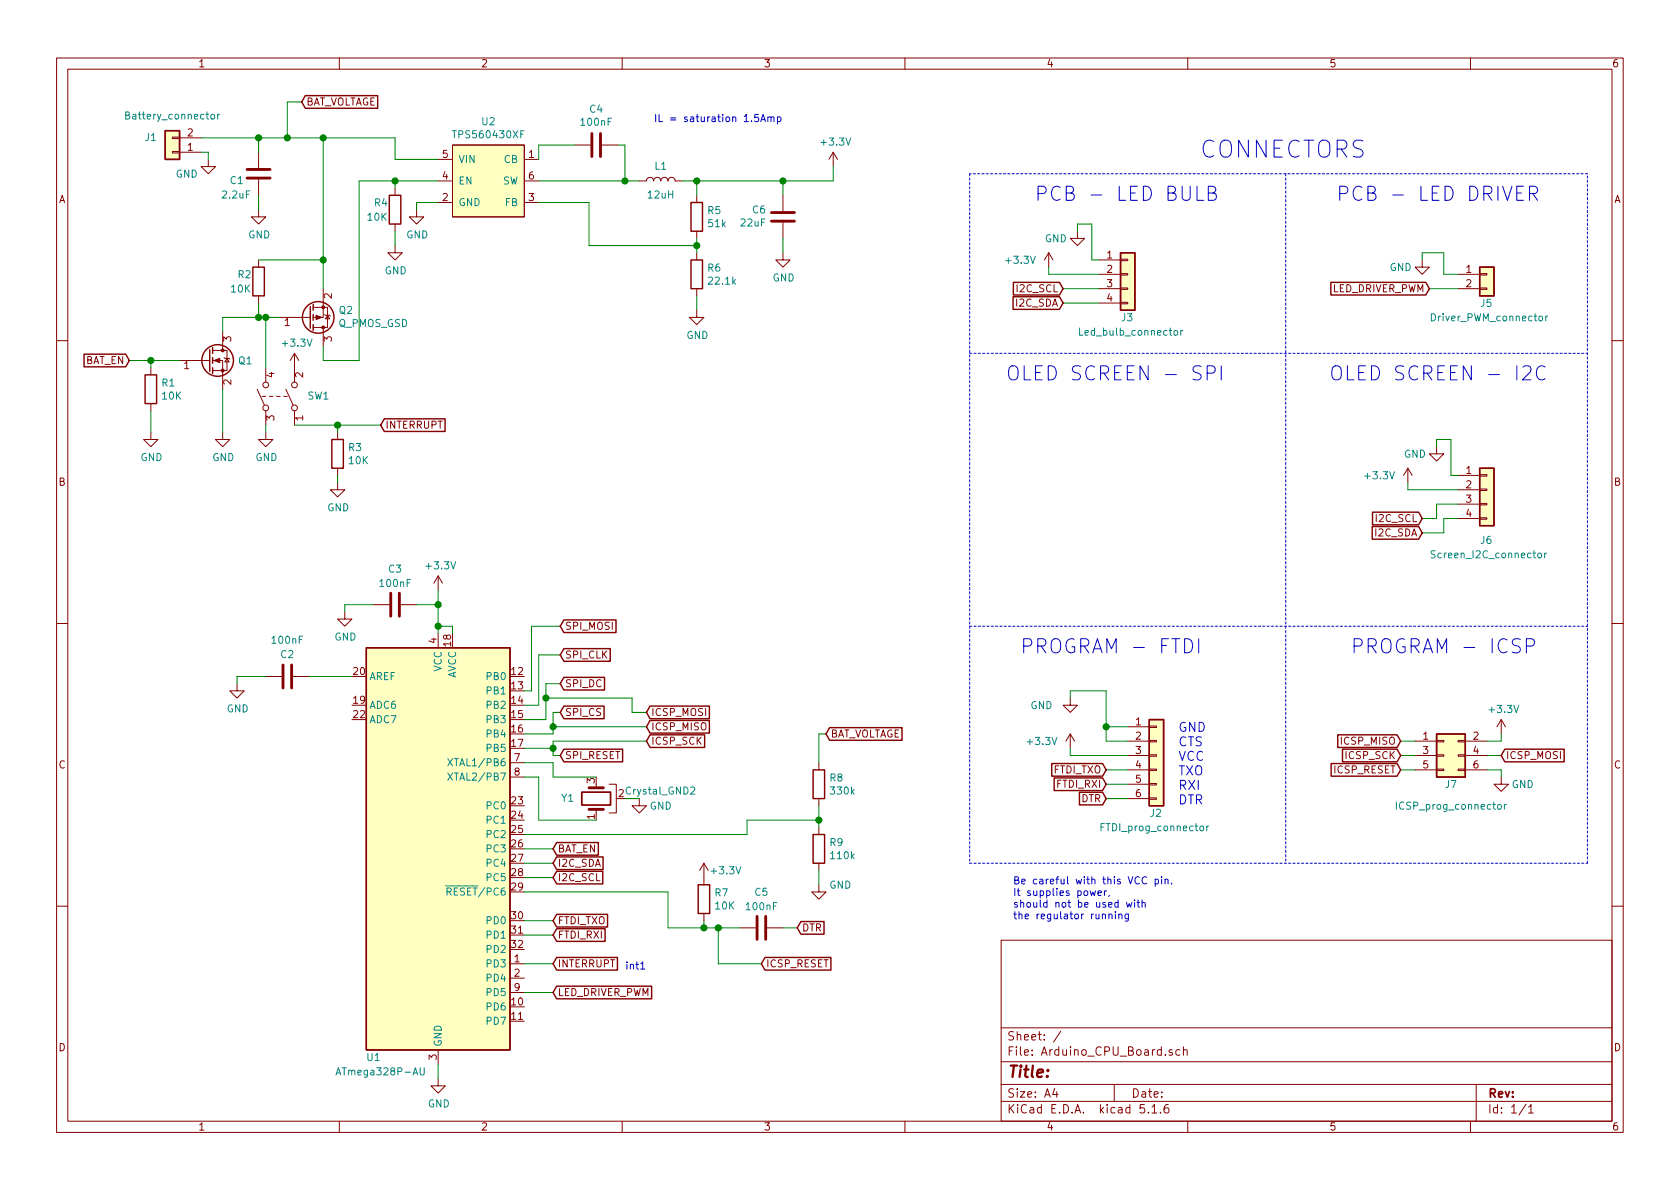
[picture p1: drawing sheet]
EESchema Schematic File Version 4
EELAYER 30 0
EELAYER END
$Descr A4 11693 8268
encoding utf-8
Sheet 1 1
Title ""
Date ""
Rev ""
Comp ""
Comment1 ""
Comment2 ""
Comment3 ""
Comment4 ""
$EndDescr
$Comp
L MCU_Microchip_ATmega:ATmega328P-AU U1
U 1 1
P 3050 5900
F 0 "U1" H 2600 4450 50  0000 C CNN
F 1 "ATmega328P-AU" H 2650 4350 50  0000 C CNN
F 2 "Package_QFP:TQFP-32_7x7mm_P0.8mm" H 3050 5900 50  0001 C CIN
F 3 "http://ww1.microchip.com/downloads/en/DeviceDoc/ATmega328_P%20AVR%20MCU%20with%20picoPower%20Technology%20Data%20Sheet%2040001984A.pdf" H 3050 5900 50  0001 C CNN
F 4 "Microchip Technology / Atmel" H 3050 5900 50  0001 C CNN "Mfr"
F 5 "ATMEGA328P-AU" H 3050 5900 50  0001 C CNN "Mfr #"
F 6 "$2.01" H 3050 5900 50  0001 C CNN "Price"
	1    3050 5900
	1    0    0    -1  
$EndComp
$Comp
L power:GND #PWR014
U 1 1
P 4450 5550
F 0 "#PWR014" H 4450 5300 50  0001 C CNN
F 1 "GND" H 4600 5500 50  0000 C CNN
F 2 "" H 4450 5550 50  0001 C CNN
F 3 "" H 4450 5550 50  0001 C CNN
	1    4450 5550
	1    0    0    -1  
$EndComp
$Comp
L power:+3.3V #PWR012
U 1 1
P 3050 4100
F 0 "#PWR012" H 3050 3950 50  0001 C CNN
F 1 "+3.3V" H 3065 4273 50  0000 C CNN
F 2 "" H 3050 4100 50  0001 C CNN
F 3 "" H 3050 4100 50  0001 C CNN
	1    3050 4100
	1    0    0    -1  
$EndComp
Wire Wire Line
	3050 4100 3050 4200
$Comp
L Device:C C2
U 1 1
P 2000 4700
F 0 "C2" V 2150 4700 50  0000 C CNN
F 1 "100nF" V 2250 4700 50  0000 C CNN
F 2 "Capacitor_SMD:C_1206_3216Metric" H 2038 4550 50  0001 C CNN
F 3 "https://www.mouser.com/datasheet/2/212/KEM_C1002_X7R_SMD-1102033.pdf" H 2000 4700 50  0001 C CNN
F 4 "KEMET" V 2000 4700 50  0001 C CNN "Mfr"
F 5 "C1206C104K5RAC7210" V 2000 4700 50  0001 C CNN "Mfr #"
F 6 "$0.12" V 2000 4700 50  0001 C CNN "Price"
	1    2000 4700
	0    -1   -1   0   
$EndComp
Wire Wire Line
	3150 4400 3150 4350
Wire Wire Line
	3150 4350 3050 4350
Connection ~ 3050 4350
Wire Wire Line
	3050 4350 3050 4400
$Comp
L power:GND #PWR04
U 1 1
P 1650 4750
F 0 "#PWR04" H 1650 4500 50  0001 C CNN
F 1 "GND" H 1655 4577 50  0000 C CNN
F 2 "" H 1650 4750 50  0001 C CNN
F 3 "" H 1650 4750 50  0001 C CNN
	1    1650 4750
	1    0    0    -1  
$EndComp
Wire Wire Line
	1650 4750 1650 4700
Wire Wire Line
	1650 4700 1850 4700
Wire Wire Line
	2150 4700 2450 4700
$Comp
L power:GND #PWR013
U 1 1
P 3050 7500
F 0 "#PWR013" H 3050 7250 50  0001 C CNN
F 1 "GND" H 3055 7327 50  0000 C CNN
F 2 "" H 3050 7500 50  0001 C CNN
F 3 "" H 3050 7500 50  0001 C CNN
	1    3050 7500
	1    0    0    -1  
$EndComp
Wire Wire Line
	3050 7400 3050 7500
$Comp
L Device:C C3
U 1 1
P 2750 4200
F 0 "C3" V 2500 4200 50  0000 C CNN
F 1 "100nF" V 2600 4200 50  0000 C CNN
F 2 "Capacitor_SMD:C_1206_3216Metric" H 2788 4050 50  0001 C CNN
F 3 "https://www.mouser.com/datasheet/2/212/KEM_C1002_X7R_SMD-1102033.pdf" H 2750 4200 50  0001 C CNN
F 4 "KEMET" V 2750 4200 50  0001 C CNN "Mfr"
F 5 "C1206C104K5RAC7210" V 2750 4200 50  0001 C CNN "Mfr #"
F 6 "$0.12" V 2750 4200 50  0001 C CNN "Price"
	1    2750 4200
	0    1    1    0   
$EndComp
$Comp
L power:GND #PWR09
U 1 1
P 2400 4250
F 0 "#PWR09" H 2400 4000 50  0001 C CNN
F 1 "GND" H 2405 4077 50  0000 C CNN
F 2 "" H 2400 4250 50  0001 C CNN
F 3 "" H 2400 4250 50  0001 C CNN
	1    2400 4250
	1    0    0    -1  
$EndComp
Wire Wire Line
	2400 4250 2400 4200
Wire Wire Line
	2400 4200 2600 4200
Wire Wire Line
	2900 4200 3050 4200
Connection ~ 3050 4200
Wire Wire Line
	3050 4200 3050 4350
Wire Wire Line
	4350 5550 4450 5550
Text GLabel 3850 6000 2    50   Input ~ 0
I2C_SDA
Text GLabel 3850 6100 2    50   Input ~ 0
I2C_SCL
Wire Wire Line
	3650 6000 3850 6000
Wire Wire Line
	3650 6100 3850 6100
$Comp
L Connector_Generic:Conn_01x04 J3
U 1 1
P 7850 1900
F 0 "J3" H 7800 1600 50  0000 L CNN
F 1 "Led_bulb_connector" H 7500 1500 50  0000 L CNN
F 2 "Connector_PinHeader_2.54mm:PinHeader_1x04_P2.54mm_Vertical" H 7850 1900 50  0001 C CNN
F 3 "~" H 7850 1900 50  0001 C CNN
	1    7850 1900
	1    0    0    -1  
$EndComp
Text GLabel 7400 2100 0    50   Input ~ 0
I2C_SDA
Text GLabel 7400 2000 0    50   Input ~ 0
I2C_SCL
$Comp
L power:GND #PWR024
U 1 1
P 7500 1600
F 0 "#PWR024" H 7500 1350 50  0001 C CNN
F 1 "GND" H 7350 1550 50  0000 C CNN
F 2 "" H 7500 1600 50  0001 C CNN
F 3 "" H 7500 1600 50  0001 C CNN
	1    7500 1600
	1    0    0    -1  
$EndComp
$Comp
L power:+3.3V #PWR022
U 1 1
P 7300 1850
F 0 "#PWR022" H 7300 1700 50  0001 C CNN
F 1 "+3.3V" H 7100 1900 50  0000 C CNN
F 2 "" H 7300 1850 50  0001 C CNN
F 3 "" H 7300 1850 50  0001 C CNN
	1    7300 1850
	1    0    0    -1  
$EndComp
Wire Wire Line
	7300 1850 7300 1900
Wire Wire Line
	7300 1900 7650 1900
Wire Wire Line
	7500 1600 7500 1550
Wire Wire Line
	7500 1550 7600 1550
Wire Wire Line
	7600 1550 7600 1800
Wire Wire Line
	7600 1800 7650 1800
$Comp
L Connector_Generic:Conn_01x04 J6
U 1 1
P 10350 3400
F 0 "J6" H 10300 3050 50  0000 L CNN
F 1 "Screen_I2C_connector" H 9950 2950 50  0000 L CNN
F 2 "Connector_PinHeader_2.54mm:PinHeader_1x04_P2.54mm_Vertical" H 10350 3400 50  0001 C CNN
F 3 "~" H 10350 3400 50  0001 C CNN
	1    10350 3400
	1    0    0    -1  
$EndComp
Text GLabel 9900 3700 0    50   Input ~ 0
I2C_SDA
Text GLabel 9900 3600 0    50   Input ~ 0
I2C_SCL
$Comp
L power:GND #PWR028
U 1 1
P 10000 3100
F 0 "#PWR028" H 10000 2850 50  0001 C CNN
F 1 "GND" H 9850 3050 50  0000 C CNN
F 2 "" H 10000 3100 50  0001 C CNN
F 3 "" H 10000 3100 50  0001 C CNN
	1    10000 3100
	1    0    0    -1  
$EndComp
$Comp
L power:+3.3V #PWR026
U 1 1
P 9800 3350
F 0 "#PWR026" H 9800 3200 50  0001 C CNN
F 1 "+3.3V" H 9600 3400 50  0000 C CNN
F 2 "" H 9800 3350 50  0001 C CNN
F 3 "" H 9800 3350 50  0001 C CNN
	1    9800 3350
	1    0    0    -1  
$EndComp
Wire Wire Line
	9900 3600 10000 3600
Wire Wire Line
	10000 3600 10000 3500
Wire Wire Line
	10000 3500 10150 3500
Wire Wire Line
	9900 3700 10050 3700
Wire Wire Line
	10050 3700 10050 3600
Wire Wire Line
	10050 3600 10150 3600
Wire Wire Line
	9800 3350 9800 3400
Wire Wire Line
	9800 3400 10150 3400
Wire Wire Line
	10000 3100 10000 3050
Wire Wire Line
	10000 3050 10100 3050
Wire Wire Line
	10100 3050 10100 3300
Wire Wire Line
	10100 3300 10150 3300
Text GLabel 3900 4350 2    50   Input ~ 0
SPI_MOSI
Text GLabel 3900 4550 2    50   Input ~ 0
SPI_CLK
Text GLabel 3900 4750 2    50   Input ~ 0
SPI_DC
Text GLabel 3900 5250 2    50   Input ~ 0
SPI_RESET
Text GLabel 3900 4950 2    50   Input ~ 0
SPI_CS
Wire Wire Line
	3650 4800 3700 4800
Wire Wire Line
	3650 4900 3750 4900
Wire Wire Line
	3650 5000 3800 5000
Wire Wire Line
	3650 5100 3850 5100
Text GLabel 3850 6700 2    50   Input ~ 0
INTERRUPT
Wire Wire Line
	3850 6700 3650 6700
Text Notes 4350 6750 0    50   ~ 0
int1\n
$Comp
L Connector_Generic:Conn_01x02 J5
U 1 1
P 10350 1900
F 0 "J5" H 10300 1700 50  0000 L CNN
F 1 "Driver_PWM_connector" H 9950 1600 50  0000 L CNN
F 2 "Connector_PinHeader_2.54mm:PinHeader_1x02_P2.54mm_Vertical" H 10350 1900 50  0001 C CNN
F 3 "~" H 10350 1900 50  0001 C CNN
	1    10350 1900
	1    0    0    -1  
$EndComp
$Comp
L power:GND #PWR027
U 1 1
P 9900 1800
F 0 "#PWR027" H 9900 1550 50  0001 C CNN
F 1 "GND" H 9750 1750 50  0000 C CNN
F 2 "" H 9900 1800 50  0001 C CNN
F 3 "" H 9900 1800 50  0001 C CNN
	1    9900 1800
	1    0    0    -1  
$EndComp
Wire Wire Line
	9900 1800 9900 1750
Wire Wire Line
	9900 1750 10050 1750
Wire Wire Line
	10050 1750 10050 1900
Wire Wire Line
	10050 1900 10150 1900
Text GLabel 9950 2000 0    50   Input ~ 0
LED_DRIVER_PWM
Wire Wire Line
	9950 2000 10150 2000
Text GLabel 3850 6900 2    50   Input ~ 0
LED_DRIVER_PWM
Wire Wire Line
	3850 6900 3650 6900
$Comp
L Connector_Generic:Conn_01x06 J2
U 1 1
P 8050 5250
F 0 "J2" H 8000 4850 50  0000 L CNN
F 1 "FTDI_prog_connector" H 7650 4750 50  0000 L CNN
F 2 "Connector_PinHeader_2.54mm:PinHeader_1x06_P2.54mm_Vertical" H 8050 5250 50  0001 C CNN
F 3 "~" H 8050 5250 50  0001 C CNN
	1    8050 5250
	1    0    0    -1  
$EndComp
$Comp
L power:GND #PWR020
U 1 1
P 7450 4850
F 0 "#PWR020" H 7450 4600 50  0001 C CNN
F 1 "GND" H 7250 4800 50  0000 C CNN
F 2 "" H 7450 4850 50  0001 C CNN
F 3 "" H 7450 4850 50  0001 C CNN
	1    7450 4850
	1    0    0    -1  
$EndComp
Wire Wire Line
	7450 4850 7450 4800
Wire Wire Line
	7450 4800 7700 4800
Wire Wire Line
	7700 4800 7700 5050
Wire Wire Line
	7700 5050 7850 5050
Wire Wire Line
	7850 5150 7700 5150
Wire Wire Line
	7700 5150 7700 5050
Connection ~ 7700 5050
$Comp
L power:+3.3V #PWR021
U 1 1
P 7450 5200
F 0 "#PWR021" H 7450 5050 50  0001 C CNN
F 1 "+3.3V" H 7250 5250 50  0000 C CNN
F 2 "" H 7450 5200 50  0001 C CNN
F 3 "" H 7450 5200 50  0001 C CNN
	1    7450 5200
	1    0    0    -1  
$EndComp
Wire Wire Line
	7450 5200 7450 5250
Wire Wire Line
	7450 5250 7850 5250
Text GLabel 7700 5550 0    50   Input ~ 0
DTR
Text GLabel 7700 5350 0    50   Input ~ 0
FTDI_TXO
Text GLabel 7700 5450 0    50   Input ~ 0
FTDI_RXI
Wire Wire Line
	7700 5350 7850 5350
Wire Wire Line
	7700 5450 7850 5450
Wire Wire Line
	7700 5550 7850 5550
Text Notes 8200 5600 0    63   ~ 0
GND\nCTS\nVCC\nTXO\nRXI\nDTR
Text GLabel 3850 6400 2    50   Input ~ 0
FTDI_TXO
Wire Wire Line
	3650 6400 3850 6400
Text GLabel 3850 6500 2    50   Input ~ 0
FTDI_RXI
Wire Wire Line
	3850 6500 3650 6500
Text Notes 7050 6400 0    50   ~ 0
Be careful with this VCC pin. \nIt supplies power, \nshould not be used with\nthe regulator running
$Comp
L Connector_Generic:Conn_02x03_Odd_Even J7
U 1 1
P 10050 5250
F 0 "J7" H 10100 5050 50  0000 C CNN
F 1 "ICSP_prog_connector" H 10100 4900 50  0000 C CNN
F 2 "Connector_PinHeader_2.54mm:PinHeader_2x03_P2.54mm_Vertical" H 10050 5250 50  0001 C CNN
F 3 "~" H 10050 5250 50  0001 C CNN
	1    10050 5250
	1    0    0    -1  
$EndComp
Wire Wire Line
	7400 2000 7650 2000
Wire Wire Line
	7400 2100 7650 2100
$Comp
L power:+3.3V #PWR029
U 1 1
P 10450 5100
F 0 "#PWR029" H 10450 4950 50  0001 C CNN
F 1 "+3.3V" H 10465 5273 50  0000 C CNN
F 2 "" H 10450 5100 50  0001 C CNN
F 3 "" H 10450 5100 50  0001 C CNN
	1    10450 5100
	1    0    0    -1  
$EndComp
$Comp
L power:GND #PWR030
U 1 1
P 10450 5400
F 0 "#PWR030" H 10450 5150 50  0001 C CNN
F 1 "GND" H 10600 5350 50  0000 C CNN
F 2 "" H 10450 5400 50  0001 C CNN
F 3 "" H 10450 5400 50  0001 C CNN
	1    10450 5400
	1    0    0    -1  
$EndComp
Wire Wire Line
	10350 5150 10450 5150
Wire Wire Line
	10450 5150 10450 5100
Wire Wire Line
	10350 5350 10450 5350
Wire Wire Line
	10450 5350 10450 5400
Text GLabel 9750 5350 0    50   Input ~ 0
ICSP_RESET
Wire Wire Line
	9750 5350 9850 5350
Text GLabel 9750 5150 0    50   Input ~ 0
ICSP_MISO
Wire Wire Line
	9750 5150 9850 5150
Wire Wire Line
	3850 4950 3900 4950
Wire Wire Line
	3800 5000 3800 4850
Wire Wire Line
	3800 4750 3900 4750
Wire Wire Line
	3700 4800 3700 4350
Wire Wire Line
	3700 4350 3900 4350
Wire Wire Line
	3750 4550 3900 4550
Wire Wire Line
	3750 4550 3750 4900
Text GLabel 4500 5050 2    50   Input ~ 0
ICSP_MISO
Wire Wire Line
	3850 4950 3850 5050
Wire Wire Line
	4500 5050 3850 5050
Connection ~ 3850 5050
Wire Wire Line
	3850 5050 3850 5100
Text GLabel 9750 5250 0    50   Input ~ 0
ICSP_SCK
Wire Wire Line
	9750 5250 9850 5250
Text GLabel 4500 5150 2    50   Input ~ 0
ICSP_SCK
Wire Wire Line
	3650 5400 3750 5400
Wire Wire Line
	3750 5400 3750 5700
Wire Wire Line
	3750 5700 4150 5700
$Comp
L Device:Crystal_GND2 Y1
U 1 1
P 4150 5550
F 0 "Y1" V 4150 5700 50  0000 L CNN
F 1 "Crystal_GND2" V 4200 4850 50  0000 L CNN
F 2 "Crystal:Resonator_SMD_muRata_CSTxExxV-3Pin_3.0x1.1mm" H 4150 5550 50  0001 C CNN
F 3 "https://www.mouser.com/datasheet/2/281/murata_04192018_CSTN_CeramResonCERAL-1323383.pdf" H 4150 5550 50  0001 C CNN
F 4 "Murata Electronics" V 4150 5550 50  0001 C CNN "Mfr"
F 5 "CSTNE12M0G550000R0" V 4150 5550 50  0001 C CNN "Mfr #"
F 6 "$0.30" V 4150 5550 50  0001 C CNN "Price"
	1    4150 5550
	0    -1   -1   0   
$EndComp
Wire Wire Line
	3650 5300 3850 5300
Wire Wire Line
	3850 5300 3850 5400
Wire Wire Line
	3850 5400 4150 5400
Wire Wire Line
	3650 5200 3850 5200
Wire Wire Line
	3850 5200 3850 5250
Wire Wire Line
	3850 5250 3900 5250
Wire Wire Line
	4500 5150 3850 5150
Wire Wire Line
	3850 5150 3850 5200
Connection ~ 3850 5200
Text GLabel 10450 5250 2    50   Input ~ 0
ICSP_MOSI
Wire Wire Line
	10450 5250 10350 5250
Text GLabel 4500 4950 2    50   Input ~ 0
ICSP_MOSI
Wire Wire Line
	4400 4950 4400 4850
Wire Wire Line
	4400 4850 3800 4850
Wire Wire Line
	4400 4950 4500 4950
Connection ~ 3800 4850
Wire Wire Line
	3800 4850 3800 4750
$Comp
L power:GND #PWR011
U 1 1
P 2900 1450
F 0 "#PWR011" H 2900 1200 50  0001 C CNN
F 1 "GND" H 2905 1277 50  0000 C CNN
F 2 "" H 2900 1450 50  0001 C CNN
F 3 "" H 2900 1450 50  0001 C CNN
	1    2900 1450
	1    0    0    -1  
$EndComp
$Comp
L Device:C C1
U 1 1
P 1800 1200
F 0 "C1" H 1700 1250 50  0000 R CNN
F 1 "2.2uF" H 1750 1350 50  0000 R CNN
F 2 "Capacitor_SMD:C_1206_3216Metric" H 1838 1050 50  0001 C CNN
F 3 "https://product.tdk.com/info/en/catalog/datasheets/mlcc_commercial_general_en.pdf?ref_disty=mouser" H 1800 1200 50  0001 C CNN
F 4 "TDK" H 1800 1200 50  0001 C CNN "Mfr"
F 5 "C3216X7R1E225K160AA" H 1800 1200 50  0001 C CNN "Mfr #"
F 6 "$0.24" H 1800 1200 50  0001 C CNN "Price"
	1    1800 1200
	1    0    0    1   
$EndComp
$Comp
L TPS560430:TPS560430XF U2
U 1 1
P 3400 1250
F 0 "U2" H 3400 1665 50  0000 C CNN
F 1 "TPS560430XF" H 3400 1574 50  0000 C CNN
F 2 "Package_TO_SOT_SMD:SOT-23-6" H 3400 750 50  0001 C CNN
F 3 "https://www.ti.com/lit/ds/symlink/tps560430.pdf" H 3400 1250 50  0001 C CNN
F 4 "Texas Instruments" H 3400 1250 50  0001 C CNN "Mfr"
F 5 "TPS560430XFDBVR" H 3400 1250 50  0001 C CNN "Mfr #"
F 6 "$1.19" H 3400 1250 50  0001 C CNN "Price"
	1    3400 1250
	1    0    0    -1  
$EndComp
Wire Wire Line
	2900 1450 2900 1400
Wire Wire Line
	2900 1400 3050 1400
$Comp
L Device:C C4
U 1 1
P 4150 1000
F 0 "C4" V 3898 1000 50  0000 C CNN
F 1 "100nF" V 3989 1000 50  0000 C CNN
F 2 "Capacitor_SMD:C_1206_3216Metric" H 4188 850 50  0001 C CNN
F 3 "https://www.mouser.com/datasheet/2/212/KEM_C1002_X7R_SMD-1102033.pdf" H 4150 1000 50  0001 C CNN
F 4 "KEMET" V 4150 1000 50  0001 C CNN "Mfr"
F 5 "C1206C104K5RAC7210" V 4150 1000 50  0001 C CNN "Mfr #"
F 6 "$0.12" V 4150 1000 50  0001 C CNN "Price"
	1    4150 1000
	0    -1   1    0   
$EndComp
$Comp
L Device:L L1
U 1 1
P 4600 1250
F 0 "L1" V 4700 1250 50  0000 C CNN
F 1 "12uH" V 4500 1250 50  0000 C CNN
F 2 "Bourns-SRN5020TA:L_Bourns_SRN5020TA" H 4600 1250 50  0001 C CNN
F 3 "https://www.mouser.com/datasheet/2/54/bourns_09242018_SRN5020TA_datasheet-1483446.pdf" H 4600 1250 50  0001 C CNN
F 4 "Bourns" V 4600 1250 50  0001 C CNN "Mfr"
F 5 "SRN5020TA-120M" V 4600 1250 50  0001 C CNN "Mfr #"
F 6 "$0.36" V 4600 1250 50  0001 C CNN "Price"
	1    4600 1250
	0    -1   -1   0   
$EndComp
$Comp
L Device:R R5
U 1 1
P 4850 1500
F 0 "R5" H 4920 1546 50  0000 L CNN
F 1 "51k" H 4920 1455 50  0000 L CNN
F 2 "Resistor_SMD:R_1206_3216Metric" V 4780 1500 50  0001 C CNN
F 3 "https://www.mouser.com/datasheet/2/427/crcwce3-1762584.pdf" H 4850 1500 50  0001 C CNN
F 4 "Vishay / Dale" H 4850 1500 50  0001 C CNN "Mfr"
F 5 "CRCW120651K0FKEAC" H 4850 1500 50  0001 C CNN "Mfr #"
F 6 "$0.10" H 4850 1500 50  0001 C CNN "Price"
	1    4850 1500
	1    0    0    -1  
$EndComp
$Comp
L Device:R R6
U 1 1
P 4850 1900
F 0 "R6" H 4920 1946 50  0000 L CNN
F 1 "22.1k" H 4920 1855 50  0000 L CNN
F 2 "Resistor_SMD:R_1206_3216Metric" V 4780 1900 50  0001 C CNN
F 3 "https://www.mouser.com/datasheet/2/427/crcwce3-1762584.pdf" H 4850 1900 50  0001 C CNN
F 4 "Vishay / Dale" H 4850 1900 50  0001 C CNN "Mfr"
F 5 "CRCW120622K1FKEAC" H 4850 1900 50  0001 C CNN "Mfr #"
F 6 "$0.10" H 4850 1900 50  0001 C CNN "Price"
	1    4850 1900
	1    0    0    -1  
$EndComp
$Comp
L Device:C C6
U 1 1
P 5450 1500
F 0 "C6" H 5336 1454 50  0000 R CNN
F 1 "22uF" H 5336 1545 50  0000 R CNN
F 2 "Capacitor_SMD:C_1206_3216Metric" H 5488 1350 50  0001 C CNN
F 3 "https://www.mouser.com/datasheet/2/281/GRT31CC81C226ME01-01-1065052.pdf" H 5450 1500 50  0001 C CNN
F 4 "Murata Electronics" H 5450 1500 50  0001 C CNN "Mfr"
F 5 "GRT31CC81C226ME01L" H 5450 1500 50  0001 C CNN "Mfr #"
F 6 "$0.57" H 5450 1500 50  0001 C CNN "Price"
	1    5450 1500
	1    0    0    1   
$EndComp
$Comp
L Connector_Generic:Conn_01x02 J1
U 1 1
P 1200 1050
F 0 "J1" H 1350 950 50  0000 C CNN
F 1 "Battery_connector" H 1200 800 50  0000 C CNN
F 2 "Connector_PinHeader_2.54mm:PinHeader_2x01_P2.54mm_Vertical" H 1200 1050 50  0001 C CNN
F 3 "~" H 1200 1050 50  0001 C CNN
	1    1200 1050
	-1   0    0    1   
$EndComp
$Comp
L power:GND #PWR02
U 1 1
P 1450 1100
F 0 "#PWR02" H 1450 850 50  0001 C CNN
F 1 "GND" H 1300 1000 50  0000 C CNN
F 2 "" H 1450 1100 50  0001 C CNN
F 3 "" H 1450 1100 50  0001 C CNN
	1    1450 1100
	1    0    0    -1  
$EndComp
Wire Wire Line
	1450 1100 1450 1050
Wire Wire Line
	1450 1050 1400 1050
$Comp
L power:GND #PWR05
U 1 1
P 1800 1450
F 0 "#PWR05" H 1800 1200 50  0001 C CNN
F 1 "GND" H 1805 1277 50  0000 C CNN
F 2 "" H 1800 1450 50  0001 C CNN
F 3 "" H 1800 1450 50  0001 C CNN
	1    1800 1450
	1    0    0    -1  
$EndComp
Wire Wire Line
	1800 1350 1800 1450
Wire Wire Line
	1400 950  1800 950 
Wire Wire Line
	2750 950  2750 1100
Wire Wire Line
	2750 1100 3050 1100
Wire Wire Line
	1800 1050 1800 950 
Wire Wire Line
	3750 1100 3750 1000
Wire Wire Line
	3750 1000 4000 1000
Wire Wire Line
	3750 1250 4350 1250
Wire Wire Line
	4300 1000 4350 1000
Wire Wire Line
	4350 1000 4350 1250
Connection ~ 4350 1250
Wire Wire Line
	4350 1250 4450 1250
$Comp
L power:GND #PWR015
U 1 1
P 4850 2150
F 0 "#PWR015" H 4850 1900 50  0001 C CNN
F 1 "GND" H 4855 1977 50  0000 C CNN
F 2 "" H 4850 2150 50  0001 C CNN
F 3 "" H 4850 2150 50  0001 C CNN
	1    4850 2150
	1    0    0    -1  
$EndComp
Wire Wire Line
	4850 1650 4850 1700
Wire Wire Line
	4850 2050 4850 2150
Wire Wire Line
	4750 1250 4850 1250
Wire Wire Line
	4850 1250 4850 1350
Wire Wire Line
	4850 1700 4100 1700
Wire Wire Line
	4100 1700 4100 1400
Wire Wire Line
	4100 1400 3750 1400
Connection ~ 4850 1700
Wire Wire Line
	4850 1700 4850 1750
Wire Wire Line
	4850 1250 5450 1250
Wire Wire Line
	5450 1250 5450 1350
Connection ~ 4850 1250
$Comp
L power:GND #PWR017
U 1 1
P 5450 1750
F 0 "#PWR017" H 5450 1500 50  0001 C CNN
F 1 "GND" H 5455 1577 50  0000 C CNN
F 2 "" H 5450 1750 50  0001 C CNN
F 3 "" H 5450 1750 50  0001 C CNN
	1    5450 1750
	1    0    0    -1  
$EndComp
Wire Wire Line
	5450 1650 5450 1750
$Comp
L power:+3.3V #PWR019
U 1 1
P 5800 1150
F 0 "#PWR019" H 5800 1000 50  0001 C CNN
F 1 "+3.3V" H 5815 1323 50  0000 C CNN
F 2 "" H 5800 1150 50  0001 C CNN
F 3 "" H 5800 1150 50  0001 C CNN
	1    5800 1150
	1    0    0    -1  
$EndComp
Wire Wire Line
	5800 1150 5800 1250
Wire Wire Line
	5800 1250 5450 1250
Connection ~ 5450 1250
Text GLabel 900  2500 0    50   Input ~ 0
BAT_EN
Text Notes 4550 850  0    50   ~ 0
IL = saturation 1.5Amp
Wire Wire Line
	1550 2300 1550 2200
Wire Wire Line
	1550 2200 1800 2200
$Comp
L Device:R R2
U 1 1
P 1800 1950
F 0 "R2" H 1650 2000 50  0000 L CNN
F 1 "10K" H 1600 1900 50  0000 L CNN
F 2 "Resistor_SMD:R_1206_3216Metric" V 1730 1950 50  0001 C CNN
F 3 "https://www.mouser.fr/datasheet/2/427/crcwce3-1762584.pdf" H 1800 1950 50  0001 C CNN
F 4 "Vishay / Dale" H 1800 1950 50  0001 C CNN "Mfr"
F 5 "CRCW120610K0JNEAC" H 1800 1950 50  0001 C CNN "Mfr #"
F 6 "$0.10" H 1800 1950 50  0001 C CNN "Price"
	1    1800 1950
	1    0    0    -1  
$EndComp
$Comp
L Device:R R1
U 1 1
P 1050 2700
F 0 "R1" H 1120 2746 50  0000 L CNN
F 1 "10K" H 1120 2655 50  0000 L CNN
F 2 "Resistor_SMD:R_1206_3216Metric" V 980 2700 50  0001 C CNN
F 3 "https://www.mouser.fr/datasheet/2/427/crcwce3-1762584.pdf" H 1050 2700 50  0001 C CNN
F 4 "Vishay / Dale" H 1050 2700 50  0001 C CNN "Mfr"
F 5 "CRCW120610K0JNEAC" H 1050 2700 50  0001 C CNN "Mfr #"
F 6 "$0.10" H 1050 2700 50  0001 C CNN "Price"
	1    1050 2700
	1    0    0    -1  
$EndComp
$Comp
L Switch:SW_DPST SW1
U 1 1
P 1950 2750
F 0 "SW1" V 1950 2562 50  0000 R CNN
F 1 "SW_DPST" V 1905 2562 50  0001 R CNN
F 2 "Connector_PinHeader_2.54mm:PinHeader_2x02_P2.54mm_Vertical" H 1950 2750 50  0001 C CNN
F 3 "~" H 1950 2750 50  0001 C CNN
	1    1950 2750
	0    -1   -1   0   
$EndComp
Text GLabel 3850 5900 2    50   Input ~ 0
BAT_EN
Wire Wire Line
	1800 950  2000 950 
Connection ~ 1800 950 
Wire Wire Line
	2250 2000 2250 1800
Connection ~ 2250 950 
Wire Wire Line
	2250 950  2750 950 
Wire Wire Line
	2250 2500 2500 2500
Wire Wire Line
	2500 1250 2750 1250
Wire Wire Line
	2250 2500 2250 2400
Wire Wire Line
	2500 1250 2500 2500
Wire Wire Line
	1800 2100 1800 2200
Connection ~ 1800 2200
Wire Wire Line
	1800 2200 1850 2200
Wire Wire Line
	1800 1800 2250 1800
Connection ~ 2250 1800
Wire Wire Line
	2250 1800 2250 950 
Wire Wire Line
	1850 2550 1850 2200
Connection ~ 1850 2200
Wire Wire Line
	1850 2200 1950 2200
$Comp
L power:GND #PWR06
U 1 1
P 1850 3000
F 0 "#PWR06" H 1850 2750 50  0001 C CNN
F 1 "GND" H 1855 2827 50  0000 C CNN
F 2 "" H 1850 3000 50  0001 C CNN
F 3 "" H 1850 3000 50  0001 C CNN
	1    1850 3000
	1    0    0    -1  
$EndComp
Wire Wire Line
	1850 2950 1850 3000
Wire Wire Line
	1050 2550 1050 2500
Wire Wire Line
	1050 2500 1250 2500
$Comp
L power:GND #PWR03
U 1 1
P 1550 3000
F 0 "#PWR03" H 1550 2750 50  0001 C CNN
F 1 "GND" H 1555 2827 50  0000 C CNN
F 2 "" H 1550 3000 50  0001 C CNN
F 3 "" H 1550 3000 50  0001 C CNN
	1    1550 3000
	1    0    0    -1  
$EndComp
Wire Wire Line
	1550 3000 1550 2700
$Comp
L power:GND #PWR01
U 1 1
P 1050 3000
F 0 "#PWR01" H 1050 2750 50  0001 C CNN
F 1 "GND" H 1055 2827 50  0000 C CNN
F 2 "" H 1050 3000 50  0001 C CNN
F 3 "" H 1050 3000 50  0001 C CNN
	1    1050 3000
	1    0    0    -1  
$EndComp
Wire Wire Line
	1050 2850 1050 3000
Wire Wire Line
	900  2500 1050 2500
Connection ~ 1050 2500
$Comp
L Device:R R4
U 1 1
P 2750 1450
F 0 "R4" H 2600 1500 50  0000 L CNN
F 1 "10K" H 2550 1400 50  0000 L CNN
F 2 "Resistor_SMD:R_1206_3216Metric" V 2680 1450 50  0001 C CNN
F 3 "https://www.mouser.fr/datasheet/2/427/crcwce3-1762584.pdf" H 2750 1450 50  0001 C CNN
F 4 "Vishay / Dale" H 2750 1450 50  0001 C CNN "Mfr"
F 5 "CRCW120610K0JNEAC" H 2750 1450 50  0001 C CNN "Mfr #"
F 6 "$0.10" H 2750 1450 50  0001 C CNN "Price"
	1    2750 1450
	1    0    0    -1  
$EndComp
Wire Wire Line
	2750 1300 2750 1250
Connection ~ 2750 1250
Wire Wire Line
	2750 1250 3050 1250
$Comp
L power:GND #PWR010
U 1 1
P 2750 1700
F 0 "#PWR010" H 2750 1450 50  0001 C CNN
F 1 "GND" H 2755 1527 50  0000 C CNN
F 2 "" H 2750 1700 50  0001 C CNN
F 3 "" H 2750 1700 50  0001 C CNN
	1    2750 1700
	1    0    0    -1  
$EndComp
Wire Wire Line
	2750 1600 2750 1700
$Comp
L Device:R R3
U 1 1
P 2350 3150
F 0 "R3" H 2420 3196 50  0000 L CNN
F 1 "10K" H 2420 3105 50  0000 L CNN
F 2 "Resistor_SMD:R_1206_3216Metric" V 2280 3150 50  0001 C CNN
F 3 "https://www.mouser.fr/datasheet/2/427/crcwce3-1762584.pdf" H 2350 3150 50  0001 C CNN
F 4 "Vishay / Dale" H 2350 3150 50  0001 C CNN "Mfr"
F 5 "CRCW120610K0JNEAC" H 2350 3150 50  0001 C CNN "Mfr #"
F 6 "$0.10" H 2350 3150 50  0001 C CNN "Price"
	1    2350 3150
	1    0    0    -1  
$EndComp
$Comp
L power:+3.3V #PWR07
U 1 1
P 2050 2550
F 0 "#PWR07" H 2050 2400 50  0001 C CNN
F 1 "+3.3V" H 2065 2723 50  0000 C CNN
F 2 "" H 2050 2550 50  0001 C CNN
F 3 "" H 2050 2550 50  0001 C CNN
	1    2050 2550
	1    0    0    -1  
$EndComp
Wire Wire Line
	2050 2950 2350 2950
Wire Wire Line
	2350 2950 2350 3000
$Comp
L power:GND #PWR08
U 1 1
P 2350 3350
F 0 "#PWR08" H 2350 3100 50  0001 C CNN
F 1 "GND" H 2355 3177 50  0000 C CNN
F 2 "" H 2350 3350 50  0001 C CNN
F 3 "" H 2350 3350 50  0001 C CNN
	1    2350 3350
	1    0    0    -1  
$EndComp
Wire Wire Line
	2350 3300 2350 3350
Text GLabel 2650 2950 2    50   Input ~ 0
INTERRUPT
Wire Wire Line
	2350 2950 2650 2950
Connection ~ 2350 2950
$Comp
L Device:R R8
U 1 1
P 5700 5450
F 0 "R8" H 5770 5496 50  0000 L CNN
F 1 "330k" H 5770 5405 50  0000 L CNN
F 2 "Resistor_SMD:R_1206_3216Metric" V 5630 5450 50  0001 C CNN
F 3 "https://www.mouser.com/datasheet/2/427/dcrcwe3-1762152.pdf" H 5700 5450 50  0001 C CNN
F 4 "Vishay / Dale" H 5700 5450 50  0001 C CNN "Mfr"
F 5 "CRCW1206330KFKEA" H 5700 5450 50  0001 C CNN "Mfr #"
F 6 "$0.10" H 5700 5450 50  0001 C CNN "Price"
	1    5700 5450
	1    0    0    -1  
$EndComp
$Comp
L Device:R R9
U 1 1
P 5700 5900
F 0 "R9" H 5770 5946 50  0000 L CNN
F 1 "110k" H 5770 5855 50  0000 L CNN
F 2 "Resistor_SMD:R_1206_3216Metric" V 5630 5900 50  0001 C CNN
F 3 "https://www.mouser.com/datasheet/2/427/dcrcwe3-1762152.pdf" H 5700 5900 50  0001 C CNN
F 4 "Vishay / Dale" H 5700 5900 50  0001 C CNN "Mfr"
F 5 "CRCW1206110KFKEA" H 5700 5900 50  0001 C CNN "Mfr #"
F 6 "$0.10" H 5700 5900 50  0001 C CNN "Price"
	1    5700 5900
	1    0    0    -1  
$EndComp
Wire Wire Line
	5700 5600 5700 5700
Text GLabel 2100 700  2    50   Input ~ 0
BAT_VOLTAGE
Wire Wire Line
	2100 700  2000 700 
Wire Wire Line
	2000 700  2000 950 
Connection ~ 2000 950 
Wire Wire Line
	2000 950  2250 950 
$Comp
L Device:R R7
U 1 1
P 4900 6250
F 0 "R7" H 4970 6296 50  0000 L CNN
F 1 "10K" H 4970 6205 50  0000 L CNN
F 2 "Resistor_SMD:R_1206_3216Metric" V 4830 6250 50  0001 C CNN
F 3 "https://www.mouser.fr/datasheet/2/427/crcwce3-1762584.pdf" H 4900 6250 50  0001 C CNN
F 4 "Vishay / Dale" H 4900 6250 50  0001 C CNN "Mfr"
F 5 "CRCW120610K0JNEAC" H 4900 6250 50  0001 C CNN "Mfr #"
F 6 "$0.10" H 4900 6250 50  0001 C CNN "Price"
	1    4900 6250
	1    0    0    -1  
$EndComp
$Comp
L Device:C C5
U 1 1
P 5300 6450
F 0 "C5" V 5050 6450 50  0000 C CNN
F 1 "100nF" V 5150 6450 50  0000 C CNN
F 2 "Capacitor_SMD:C_1206_3216Metric" H 5338 6300 50  0001 C CNN
F 3 "https://www.mouser.com/datasheet/2/212/KEM_C1002_X7R_SMD-1102033.pdf" H 5300 6450 50  0001 C CNN
F 4 "KEMET" V 5300 6450 50  0001 C CNN "Mfr"
F 5 "C1206C104K5RAC7210" V 5300 6450 50  0001 C CNN "Mfr #"
F 6 "$0.12" V 5300 6450 50  0001 C CNN "Price"
	1    5300 6450
	0    1    1    0   
$EndComp
Wire Wire Line
	4900 6400 4900 6450
Wire Wire Line
	4900 6450 5000 6450
$Comp
L power:+3.3V #PWR016
U 1 1
P 4900 6100
F 0 "#PWR016" H 4900 5950 50  0001 C CNN
F 1 "+3.3V" H 5050 6150 50  0000 C CNN
F 2 "" H 4900 6100 50  0001 C CNN
F 3 "" H 4900 6100 50  0001 C CNN
	1    4900 6100
	1    0    0    -1  
$EndComp
Text GLabel 5550 6450 2    50   Input ~ 0
DTR
Wire Wire Line
	5450 6450 5550 6450
Text GLabel 5300 6700 2    50   Input ~ 0
ICSP_RESET
Wire Wire Line
	5300 6700 5000 6700
Wire Wire Line
	5000 6700 5000 6450
Connection ~ 5000 6450
Wire Wire Line
	5000 6450 5150 6450
Wire Wire Line
	3650 6200 4650 6200
Wire Wire Line
	4650 6200 4650 6450
Wire Wire Line
	4650 6450 4900 6450
Connection ~ 4900 6450
$Comp
L power:GND #PWR018
U 1 1
P 5700 6150
F 0 "#PWR018" H 5700 5900 50  0001 C CNN
F 1 "GND" H 5850 6150 50  0000 C CNN
F 2 "" H 5700 6150 50  0001 C CNN
F 3 "" H 5700 6150 50  0001 C CNN
	1    5700 6150
	1    0    0    -1  
$EndComp
Wire Wire Line
	5700 6050 5700 6150
Text GLabel 5750 5100 2    50   Input ~ 0
BAT_VOLTAGE
Wire Wire Line
	5750 5100 5700 5100
Wire Wire Line
	5700 5100 5700 5300
Wire Wire Line
	3650 5800 5200 5800
Wire Wire Line
	5200 5800 5200 5700
Wire Wire Line
	5200 5700 5700 5700
Connection ~ 5700 5700
Wire Wire Line
	5700 5700 5700 5750
Wire Notes Line
	6750 1200 6750 6000
Wire Notes Line
	6750 6000 11050 6000
Wire Notes Line
	11050 6000 11050 1200
Wire Notes Line
	11050 1200 6750 1200
Text Notes 8350 1100 0    118  ~ 0
CONNECTORS
Wire Notes Line
	6750 2450 11050 2450
Wire Notes Line
	6750 4350 11050 4350
Wire Notes Line
	8950 1200 8950 6000
Text Notes 7200 1400 0    98   ~ 0
PCB - LED BULB
Text Notes 9300 1400 0    98   ~ 0
PCB - LED DRIVER
Text Notes 7000 2650 0    98   ~ 0
OLED SCREEN - SPI
Text Notes 9250 2650 0    98   ~ 0
OLED SCREEN - I2C
Text Notes 7100 4550 0    98   ~ 0
PROGRAM - FTDI
Text Notes 9400 4550 0    98   ~ 0
PROGRAM - ICSP
$Comp
L Device:Q_NMOS_GSD Q1
U 1 1
P 1450 2500
F 0 "Q1" H 1655 2500 50  0000 L CNN
F 1 "Q_NMOS_GSD" H 1654 2455 50  0001 L CNN
F 2 "Package_TO_SOT_SMD:SOT-23" H 1650 2600 50  0001 C CNN
F 3 "https://www.mouser.com/datasheet/2/308/BSS123LT1_D-1522427.pdf" H 1450 2500 50  0001 C CNN
F 4 "ON Semiconductor" H 1450 2500 50  0001 C CNN "Mfr"
F 5 "BSS123LT7G" H 1450 2500 50  0001 C CNN "Mfr #"
F 6 "$0.24" H 1450 2500 50  0001 C CNN "Price"
	1    1450 2500
	1    0    0    -1  
$EndComp
$Comp
L Device:Q_PMOS_GSD Q2
U 1 1
P 2150 2200
F 0 "Q2" H 2355 2154 50  0000 L CNN
F 1 "Q_PMOS_GSD" H 2355 2245 50  0000 L CNN
F 2 "Package_TO_SOT_SMD:SOT-23" H 2350 2300 50  0001 C CNN
F 3 "https://www.mouser.com/datasheet/2/916/BSS84AK-1598662.pdf" H 2150 2200 50  0001 C CNN
F 4 "Nexperia" H 2150 2200 50  0001 C CNN "Mfr"
F 5 "BSS84AKVL" H 2150 2200 50  0001 C CNN "Mfr #"
F 6 "$0.30" H 2150 2200 50  0001 C CNN "Price"
	1    2150 2200
	1    0    0    1   
$EndComp
Wire Wire Line
	3650 5900 3850 5900
$EndSCHEMATC
